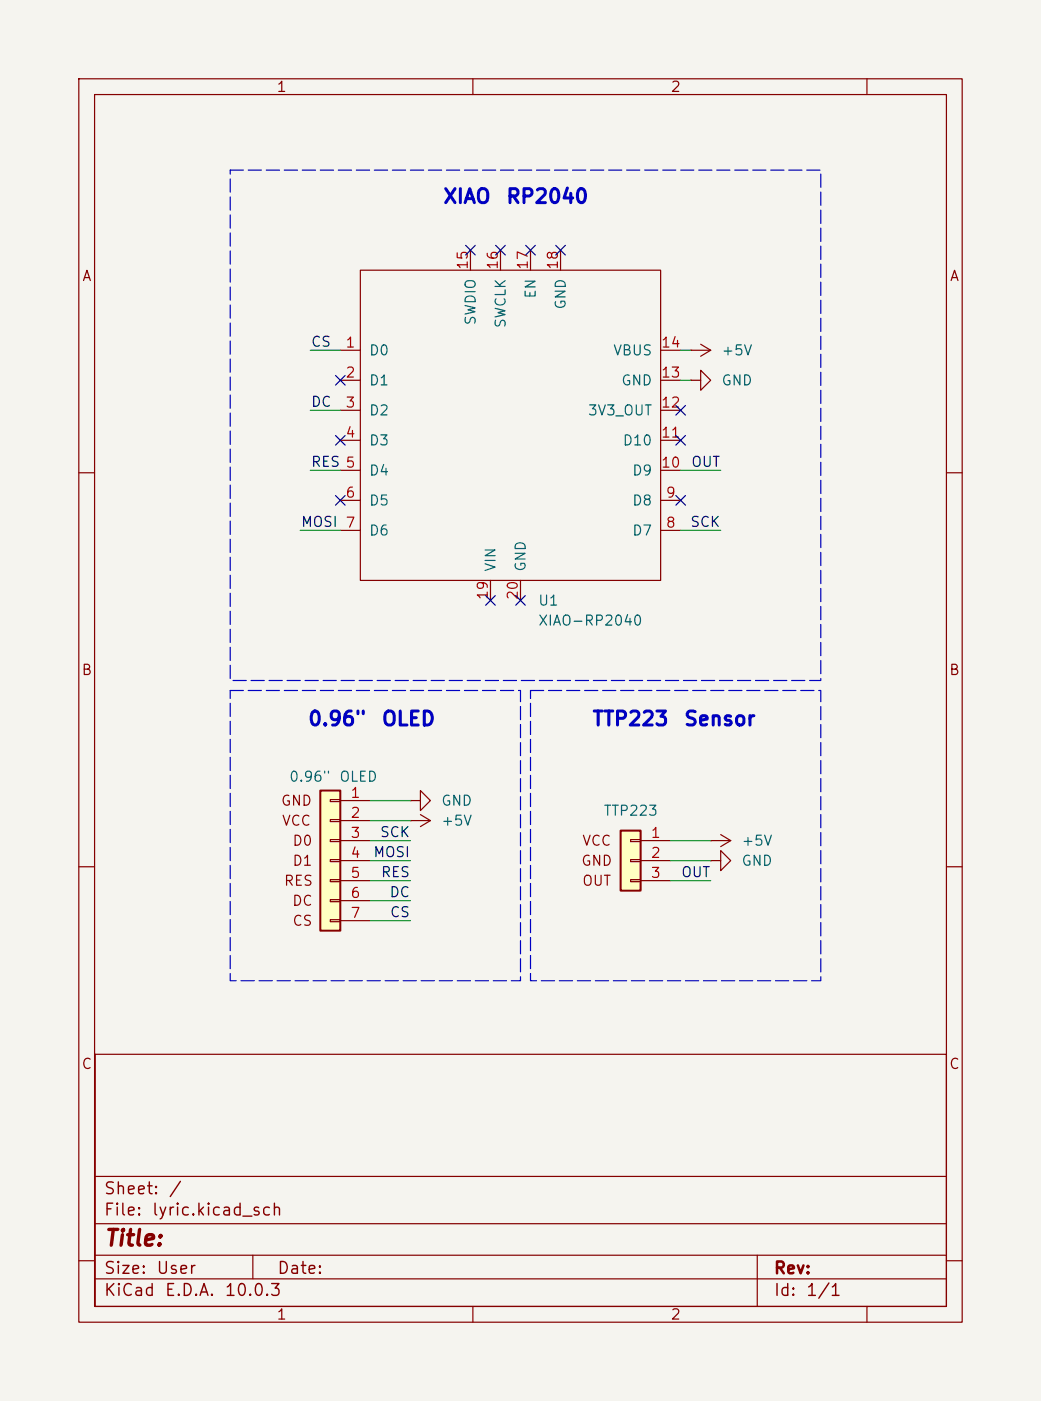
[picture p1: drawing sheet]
<svg xmlns="http://www.w3.org/2000/svg" width="132mm" height="178mm" viewBox="0 0 132 178" stroke-linecap="round" stroke-linejoin="round" font-family="sans-serif">
<path d="M0 0h132.1v177.8h-132.1z" fill="#f5f4ef" stroke="#f5f4ef" stroke-width=".13"/>
<g fill="none" stroke="#840000" stroke-width=".15">
<path d="M10 10h112.1v157.8h-112.1zM12 12h108.1v153.8h-108.1zM60 10v2M110 10v2M87.6 48.3h1.3v-1.3l1.3 1.3-1.3 1.2v-1.2M87.6 48.3h.1M10 60h2M120.1 60h2M10 110h2M120.1 110h2M12.1 133.8h108v32h-108zM12.1 159.3h108"/>
<path d="M12.1 155.3h108M12.1 149.3h108M32.1 159.3v3M96.1 159.3v6.5M10 160h2M12.1 162.3h108M60 165.8v2M110 165.8v2M120.1 160h2"/>
</g>
<path d="M78.7 105.4h2.6v7.6h-2.6z" fill="#ffffc2"/>
<path d="M78.7 105.4h2.6v7.6h-2.6z" fill="none" stroke="#840000" stroke-width=".25"/>
<g fill="none" stroke="#840000" stroke-width=".15">
<path d="M52.1 104.1h.1M52.1 101.6h1.2v-1.3l1.3 1.3-1.3 1.3v-1.3M52.1 101.6h.1M52.1 104.1h2.5M53.3 103.4l1.3 .7M54.6 104.1l-1.3 .8M80 106.6h1.3v.2h-1.3zM80 109.1h1.3v.2h-1.3zM80 111.6h1.3v.3h-1.3zM81.3 106.7h3.8M81.3 109.2h3.8M81.3 111.8h3.8"/>
<path d="M90.2 109.2h1.2v-1.2l1.3 1.2-1.3 1.3v-1.3M90.2 109.2h.1"/>
</g>
<path d="M40.6 100.3h2.6v17.8h-2.6z" fill="#ffffc2"/>
<path d="M40.6 100.3h2.6v17.8h-2.6z" fill="none" stroke="#840000" stroke-width=".25"/>
<g fill="none" stroke="#840000" stroke-width=".15">
<path d="M45.7 34.3h38.1v39.4h-38.1zM59.7 31.8v2.5M63.5 31.8v2.5M67.3 31.8v2.5M71.1 31.8v2.5M43.2 44.5h2.5M43.2 48.3h2.5M43.2 52.1h2.5M43.2 55.9h2.5M43.2 59.7h2.5M83.8 44.5h2.6M83.8 48.3h2.6"/>
<path d="M83.8 52.1h2.6M83.8 55.9h2.6M83.8 59.7h2.6M87.6 44.5h.1M87.6 44.5h2.6M88.9 43.7l1.3 .8M90.2 44.5l-1.3 .7M43.2 63.5h2.5M43.2 67.3h2.5M62.2 73.7v2.5M66 73.7v2.5M83.8 63.5h2.6"/>
<path d="M83.8 67.3h2.6M41.9 101.5h1.3v.2h-1.3zM41.9 104h1.3v.3h-1.3zM41.9 106.6h1.3v.2h-1.3zM41.9 109.1h1.3v.2h-1.3zM41.9 111.6h1.3v.3h-1.3zM41.9 114.2h1.3v.2h-1.3zM41.9 116.7h1.3v.3h-1.3zM43.2 101.6h3.8M43.2 104.1h3.8M43.2 106.7h3.8M43.2 109.2h3.8"/>
<path d="M43.2 111.8h3.8M43.2 114.3h3.8M43.2 116.8h3.8M90.2 106.7h.1M90.2 106.7h2.5M91.4 105.9l1.3 .8M92.7 106.7l-1.3 .7"/>
</g>
<g fill="none" stroke="#009600" stroke-width=".15">
<path d="M39.4 59.7h3.8M39.4 44.5h3.8M39.4 52.1h3.8M86.4 59.7h5M86.4 44.5h1.2M86.4 48.3h1.2M38.1 67.3h5.1M86.4 67.3h5M47 106.7h5.1M47 101.6h5.1M47 116.8h5.1M47 111.8h5.1"/>
<path d="M47 114.3h5.1M47 109.2h5.1M47 104.1h5.1M85.1 106.7h5.1M85.1 111.8h5.1M85.1 109.2h5.1"/>
</g>
<g fill="none" stroke="#000084" stroke-width=".15">
<path d="M59.1 31.1l1.2 1.3M60.3 31.1l-1.2 1.3M62.9 31.1l1.2 1.3M64.1 31.1l-1.2 1.3M66.7 31.1l1.2 1.3M67.9 31.1l-1.2 1.3M70.5 31.1l1.2 1.3M71.7 31.1l-1.2 1.3M42.6 55.3l1.2 1.2M42.6 47.7l1.2 1.2M43.8 55.3l-1.2 1.2M43.8 47.7l-1.2 1.2"/>
<path d="M85.8 55.3l1.2 1.2M85.8 51.5l1.2 1.2M87 51.5l-1.2 1.2M87 55.3l-1.2 1.2M42.6 62.9l1.2 1.2M43.8 62.9l-1.2 1.2M61.6 75.6l1.2 1.2M62.8 75.6l-1.2 1.2M65.4 75.6l1.2 1.2M66.6 75.6l-1.2 1.2M85.8 62.9l1.2 1.2M87 62.9l-1.2 1.2"/>
</g>
<path d="M29.2 21.6h74.9v64.8h-74.9zM29.2 87.6h36.8v36.9h-36.8zM67.3 87.6h36.8v36.9h-36.8z" fill="none" stroke="#0000c2" stroke-width=".15" stroke-dasharray="1.7 .6"/>
<text font-size="2" fill="#840000" x="13.1" y="158.6">Title:</text>
<g font-size="1.8" fill="#0000c2">
<text x="56.1" y="26.3">XIAO</text>
<text x="64.1" y="26.3">RP2040</text>
<text x="39" y="92.6">0.96&quot;</text>
<text x="48.3" y="92.6">OLED</text>
<text x="75" y="92.6">TTP223</text>
<text x="86.7" y="92.6">Sensor</text>
</g>
<g font-size="1.5" fill="#840000">
<text x="13.1" y="154.6">File:</text>
<text x="13.1" y="151.9">Sheet:</text>
<text x="19.2" y="154.6">lyric.kicad_sch</text>
<text x="21.3" y="151.9">/</text>
<text x="13.1" y="164.8">KiCad</text>
<text x="13.1" y="162">Size:</text>
<text x="19.7" y="162">User</text>
<text x="20.8" y="164.8">E.D.A.</text>
<text x="28.4" y="164.8">10.0.3</text>
<text x="35.1" y="162">Date:</text>
<text x="98.1" y="162">Rev:</text>
<text x="98.1" y="164.8">Id:</text>
<text x="102.2" y="164.8">1/1</text>
</g>
<g font-size="1.3" fill="#840000">
<text x="35" y="12">1</text>
<text x="85" y="12">2</text>
<text x="10.3" y="36">A</text>
<text x="120.4" y="36">A</text>
<text x="10.3" y="86">B</text>
<text x="120.3" y="86">B</text>
<text x="35.6" y="102.6">GND</text>
<text x="35.7" y="105.1">VCC</text>
<text x="37" y="107.7">D0</text>
<text x="73.8" y="107.7">VCC</text>
<text x="35.9" y="112.7">RES</text>
<text x="37" y="110.2">D1</text>
<text x="73.7" y="110.2">GND</text>
<text x="73.8" y="112.7">OUT</text>
<text x="37" y="115.3">DC</text>
<text x="37" y="117.8">CS</text>
<text x="10.3" y="136">C</text>
<text x="120.3" y="136">C</text>
<text x="35" y="167.8">1</text>
<text x="85" y="167.8">2</text>
</g>
<g font-size="1.3" fill="#a90000">
<text x="59.7" y="34.3" transform="rotate(-90 59.7 34.3)">15</text>
<text x="63.5" y="34.3" transform="rotate(-90 63.5 34.3)">16</text>
<text x="67.3" y="34.3" transform="rotate(-90 67.3 34.3)">17</text>
<text x="71.1" y="34.3" transform="rotate(-90 71.1 34.3)">18</text>
<text x="43.7" y="44.4">1</text>
<text x="83.8" y="44.4">14</text>
<text x="43.7" y="48.2">2</text>
<text x="43.7" y="52">3</text>
<text x="83.8" y="52">12</text>
<text x="83.8" y="48.2">13</text>
<text x="43.7" y="55.9">4</text>
<text x="83.8" y="59.7">10</text>
<text x="83.8" y="55.9">11</text>
<text x="43.7" y="63.5">6</text>
<text x="84.4" y="63.5">9</text>
<text x="84.4" y="67.3">8</text>
<text x="62.2" y="76.2" transform="rotate(-90 62.2 76.2)">19</text>
<text x="66" y="76.2" transform="rotate(-90 66 76.2)">20</text>
<text x="44.4" y="101.6">1</text>
<text x="44.4" y="104.1">2</text>
<text x="44.4" y="106.7">3</text>
<text x="82.5" y="106.7">1</text>
<text x="44.4" y="109.2">4</text>
<text x="44.4" y="111.7">5</text>
<text x="82.5" y="109.2">2</text>
<text x="82.5" y="111.7">3</text>
<text x="44.4" y="114.3">6</text>
<text x="44.4" y="116.8">7</text>
</g>
<g font-size="1.3" fill="#006464">
<text x="60.7" y="41.4" transform="rotate(-90 60.7 41.4)">SWDIO</text>
<text x="64.5" y="41.7" transform="rotate(-90 64.5 41.7)">SWCLK</text>
<text x="68.3" y="38" transform="rotate(-90 68.3 38)">EN</text>
<text x="72.1" y="39.4" transform="rotate(-90 72.1 39.4)">GND</text>
<text x="46.7" y="45.4">D0</text>
<text x="77.7" y="45.4">VBUS</text>
<text x="91.4" y="45.4">+5V</text>
<text x="46.7" y="49.2">D1</text>
<text x="46.7" y="53">D2</text>
<text x="74.5" y="53">3V3_OUT</text>
<text x="78.7" y="49.2">GND</text>
<text x="91.4" y="49.2">GND</text>
<text x="46.7" y="56.9">D3</text>
<text x="78.9" y="56.9">D10</text>
<text x="46.7" y="60.7">D4</text>
<text x="46.7" y="64.5">D5</text>
<text x="80.1" y="64.5">D8</text>
<text x="80.1" y="60.7">D9</text>
<text x="46.7" y="68.3">D6</text>
<text x="80.1" y="68.3">D7</text>
<text x="63.2" y="72.6" transform="rotate(-90 63.2 72.6)">VIN</text>
<text x="67" y="72.6" transform="rotate(-90 67 72.6)">GND</text>
<text x="68.2" y="77.2">U1</text>
<text x="68.2" y="79.7">XIAO-RP2040</text>
<text x="36.6" y="99.5">0.96&quot;</text>
<text x="43" y="99.5">OLED</text>
<text x="55.9" y="105.1">+5V</text>
<text x="55.9" y="102.6">GND</text>
<text x="76.5" y="103.8">TTP223</text>
<text x="94" y="107.7">+5V</text>
<text x="94" y="110.2">GND</text>
</g>
<g font-size="1.3" fill="#0f0f0f">
<text x="39.4" y="44.3">CS</text>
<text x="39.4" y="51.9">DC</text>
<text x="39.4" y="59.6">RES 5</text>
<text x="87.6" y="59.6">OUT</text>
<text x="38.1" y="67.2">MOSI 7</text>
<text x="87.5" y="67.2">SCK</text>
<text x="48.1" y="106.6">SCK</text>
<text x="47.3" y="109.1">MOSI</text>
<text x="48.2" y="111.6">RES</text>
<text x="86.3" y="111.6">OUT</text>
<text x="49.3" y="114.2">DC</text>
<text x="49.4" y="116.7">CS</text>
</g>
</svg>
